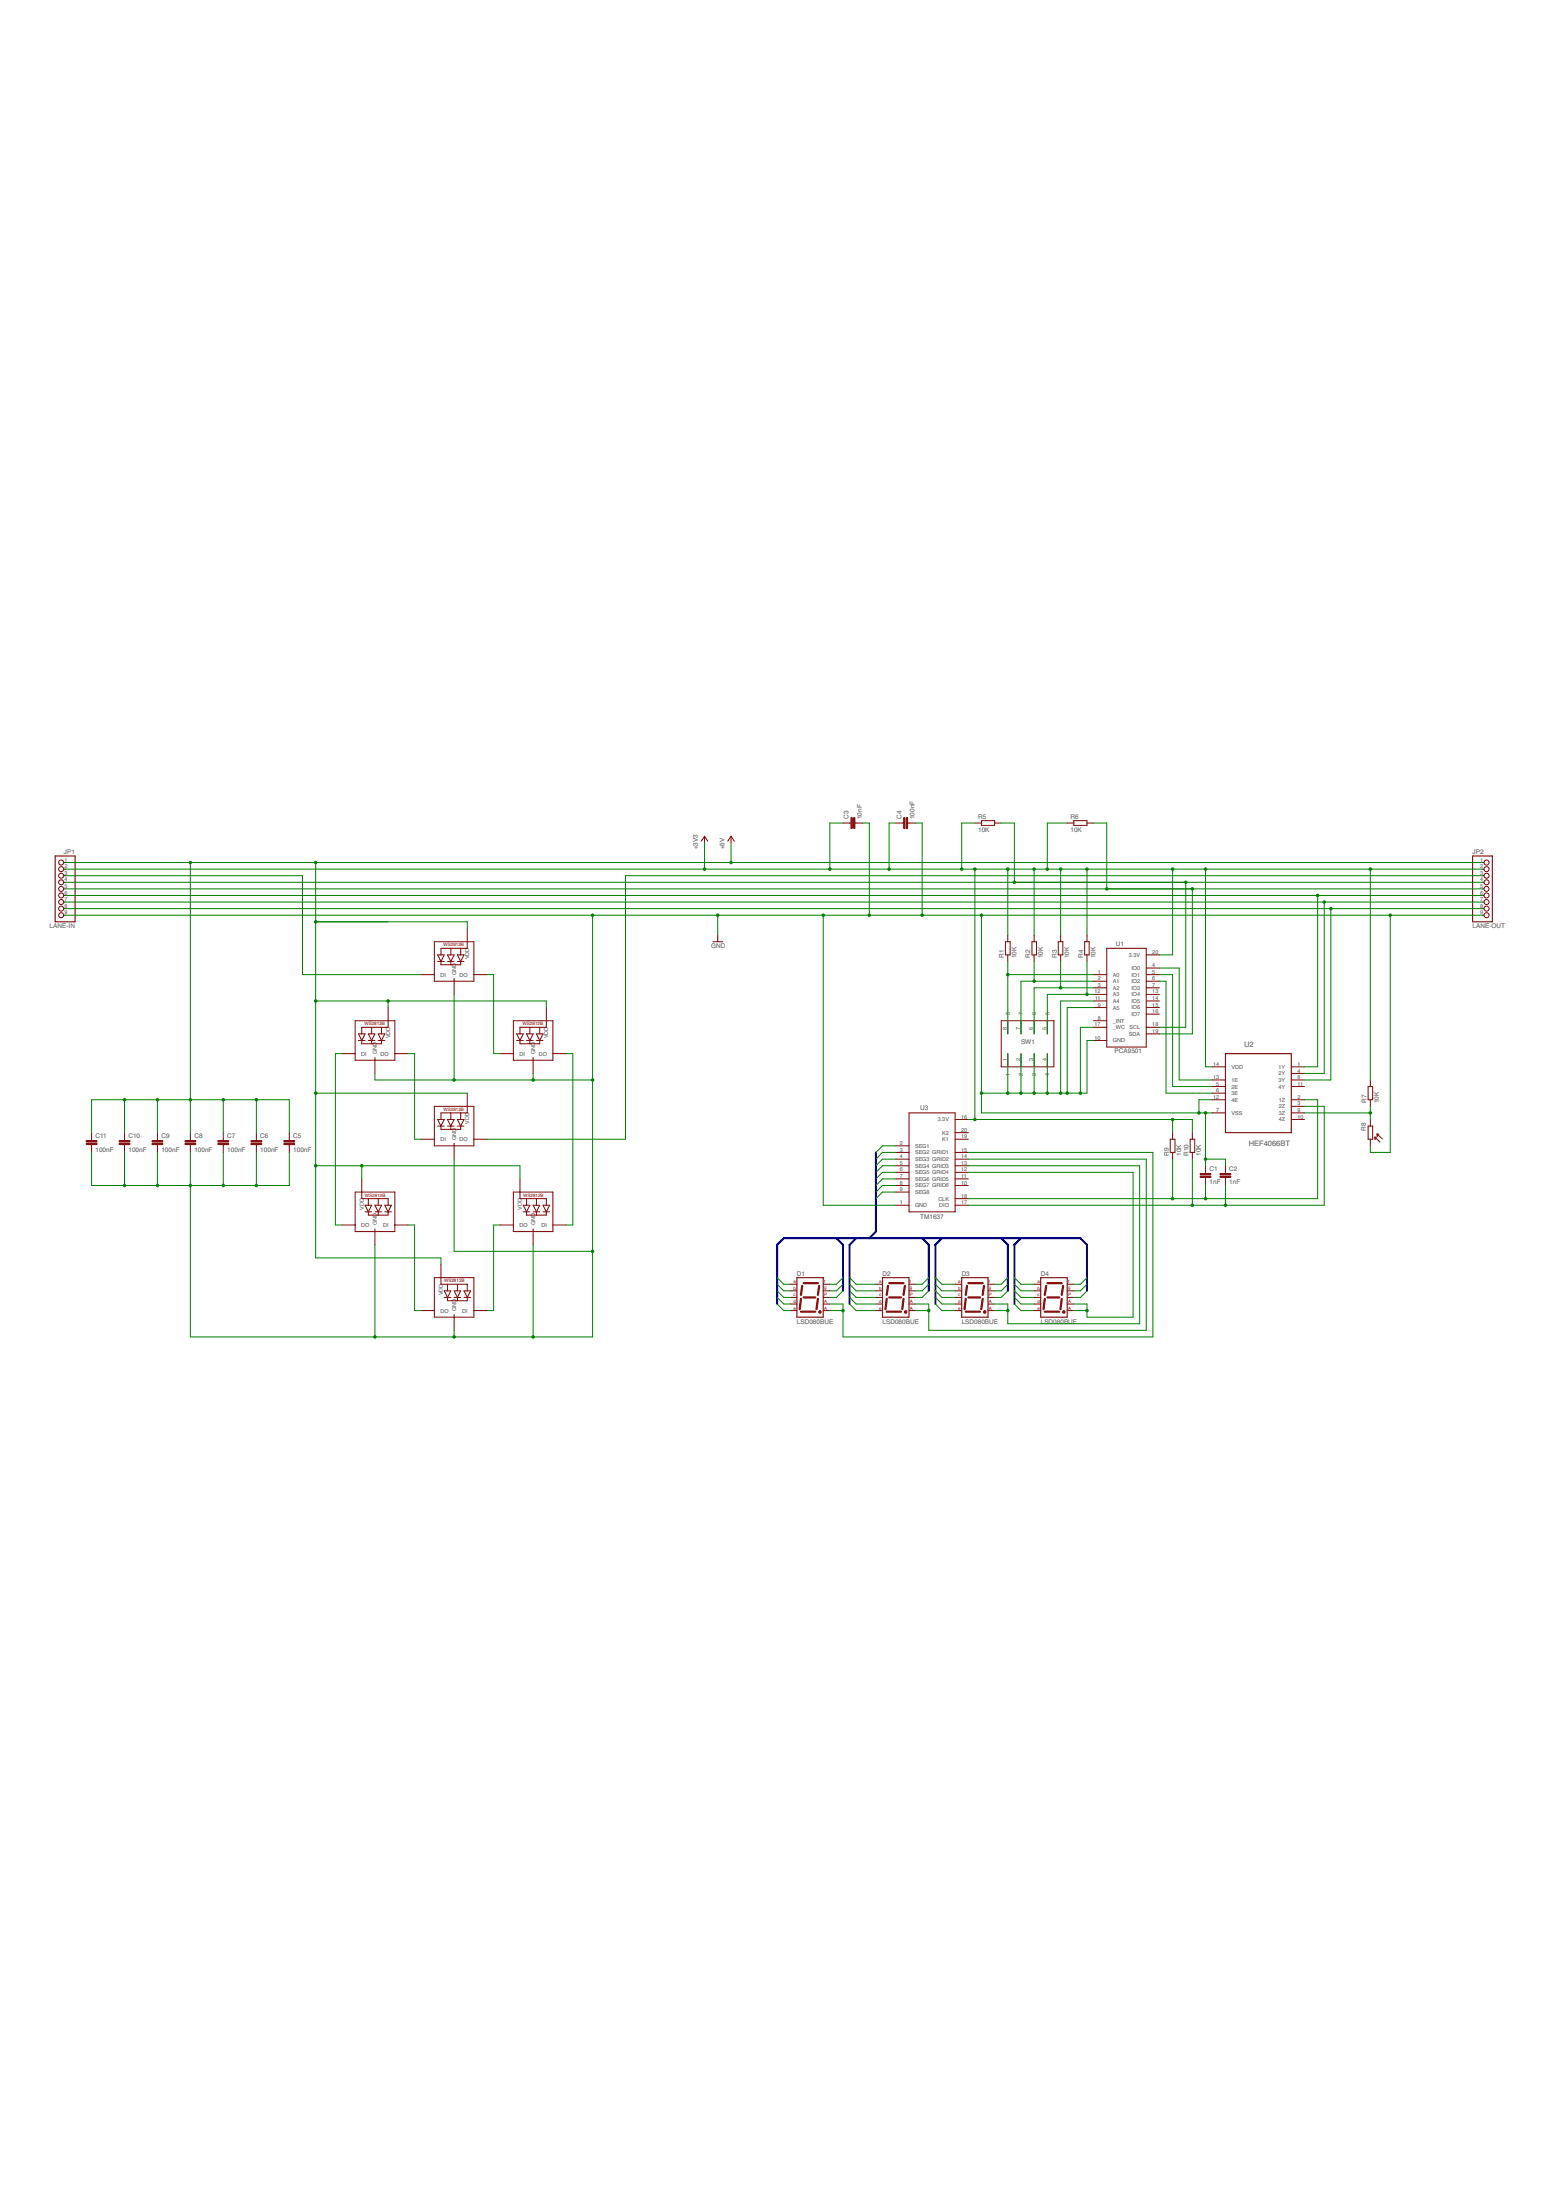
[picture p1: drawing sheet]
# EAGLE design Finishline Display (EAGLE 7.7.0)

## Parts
C1  1nF  C-EUC0805  [C0805]
C2  1nF  C-EUC0805  [C0805]
C3  10nF  C-EUC0805  [C0805]
C4  100nF  C-EUC0805  [C0805]
C5  100nF  C-EUC0805  [C0805]
C6  100nF  C-EUC0805  [C0805]
C7  100nF  C-EUC0805  [C0805]
C8  100nF  C-EUC0805  [C0805]
C9  100nF  C-EUC0805  [C0805]
C10  100nF  C-EUC0805  [C0805]
C11  100nF  C-EUC0805  [C0805]
D1  LSD080BUE  7SEG-CA  [7SEG-13]
D2  LSD080BUE  7SEG-CA  [7SEG-13]
D3  LSD080BUE  7SEG-CA  [7SEG-13]
D4  LSD080BUE  7SEG-CA  [7SEG-13]
JP1  LANE-IN  PINHD-1X9  [1X09]
JP2  LANE-OUT  PINHD-1X9  [1X09]
LED1  WS2812B5050  [WS2812B]
LED2  WS2812B5050  [WS2812B]
LED3  WS2812B5050  [WS2812B]
LED4  WS2812B5050  [WS2812B]
LED5  WS2812B5050  [WS2812B]
LED6  WS2812B5050  [WS2812B]
LED7  WS2812B5050  [WS2812B]
R1  10K  R-EU_M0805  [M0805]
R2  10K  R-EU_M0805  [M0805]
R3  10K  R-EU_M0805  [M0805]
R4  10K  R-EU_M0805  [M0805]
R5  10K  R-EU_M0805  [M0805]
R6  10K  R-EU_M0805  [M0805]
R7  10K  R-EU_M0805  [M0805]
R8  LDR 10K  LDR-TH  [1X02]
R9  10K  R-EU_M0805  [M0805]
R10  10K  R-EU_M0805  [M0805]
SW1  416131160804  [416131160804]
U1  PCA9501  [SOIC127P1032X265-20N]
U2  HEF4066BT  [SOIC127P600X175-14N]
U3  TM1637  [SOIC127P1032X265-20N]

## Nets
+3V3: C3.1 C4.1 JP1.2 JP2.2 R1.2 R2.2 R3.2 R4.2 R5.1 R6.1 R7.2 R9.2 R10.2 U1.20(3.3V) U2.14(VDD) U3.16(3.3V)
+5V: C5.1 C6.1 C7.1 C8.1 C9.1 C10.1 C11.1 JP1.1 JP2.1 LED1.1-VDD(VDD) LED2.1-VDD(VDD) LED3.1-VDD(VDD) LED4.1-VDD(VDD) LED5.1-VDD(VDD) LED6.1-VDD(VDD) LED7.1-VDD(VDD)
CLK: JP1.6 JP2.6 U2.1(1Y)
DIO: JP1.7 JP2.7 U2.4(2Y)
GND: C1.1 C2.1 C3.2 C4.2 C5.2 C6.2 C7.2 C8.2 C9.2 C10.2 C11.2 JP1.9 JP2.9 LED1.3-GND(GND) LED2.3-GND(GND) LED3.3-GND(GND) LED4.3-GND(GND) LED5.3-GND(GND) LED6.3-GND(GND) LED7.3-GND(GND) R8.2 SW1.1 SW1.2 SW1.3 SW1.4 U1.9(A5) U1.10(GND) U1.11(A4) U1.17(_WC) U2.7(VSS) U2.12(4E) U3.1(GND)
LDR: JP1.8 JP2.8 U2.8(3Y)
N$1: U1.4(IO0) U2.13(1E)
N$2: LED1.2-DOUT(DO) LED2.4-DIN(DI)
N$3: LED2.2-DOUT(DO) LED3.4-DIN(DI)
N$4: LED3.2-DOUT(DO) LED4.4-DIN(DI)
N$5: LED4.2-DOUT(DO) LED5.4-DIN(DI)
N$6: LED5.2-DOUT(DO) LED6.4-DIN(DI)
N$7: LED6.2-DOUT(DO) LED7.4-DIN(DI)
N$8: JP2.3 LED7.2-DOUT(DO)
N$9: D1.3(CA1) D1.8(CA2) U3.15(GRID1)
N$10: D2.3(CA1) D2.8(CA2) U3.14(GRID2)
N$11: D3.3(CA1) D3.8(CA2) U3.13(GRID3)
N$12: D4.3(CA1) D4.8(CA2) U3.12(GRID4)
N$13: U1.5(IO1) U2.5(2E)
N$14: R1.1 SW1.8 U1.1(A0)
N$15: R2.1 SW1.7 U1.2(A1)
N$16: R3.1 SW1.6 U1.3(A2)
N$17: R4.1 SW1.5 U1.12(A3)
N$18: C1.2 R9.1 U2.2(1Z) U3.18(CLK)
N$19: C2.2 R10.1 U2.3(2Z) U3.17(DIO)
N$20: R7.1 R8.1 U2.9(3Z)
N$21: U1.6(IO2) U2.6(3E)
SCL: JP1.4 JP2.4 R5.2 U1.18(SCL)
SDA: JP1.5 JP2.5 R6.2 U1.19(SDA)
SEG1: D1.7(A) D2.7(A) D3.7(A) D4.7(A) U3.2(SEG1)
SEG2: D1.6(B) D2.6(B) D3.6(B) D4.6(B) U3.3(SEG2)
SEG3: D1.4(C) D2.4(C) D3.4(C) D4.4(C) U3.4(SEG3)
SEG4: D1.2(D) D2.2(D) D3.2(D) D4.2(D) U3.5(SEG4)
SEG5: D1.1(E) D2.1(E) D3.1(E) D4.1(E) U3.6(SEG5)
SEG6: D1.9(F) D2.9(F) D3.9(F) D4.9(F) U3.7(SEG6)
SEG7: D1.10(G) D2.10(G) D3.10(G) D4.10(G) U3.8(SEG7)
SEG8: D1.5(DP) D2.5(DP) D3.5(DP) D4.5(DP) U3.9(SEG8)
WS2812DATA: JP1.3 LED1.4-DIN(DI)
Unconnected: U1.7(IO3) U1.8(_INT) U1.13(IO4) U1.14(IO5) U1.15(IO6) U1.16(IO7) U2.10(4Z) U2.11(4Y) U3.10(GRID6) U3.11(GRID5) U3.19(K1) U3.20(K2)

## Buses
SEG[1..8]

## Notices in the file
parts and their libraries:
Wurth_Elektronik_Electromechanic_Switchs: Copyright: Würth Elektronik
